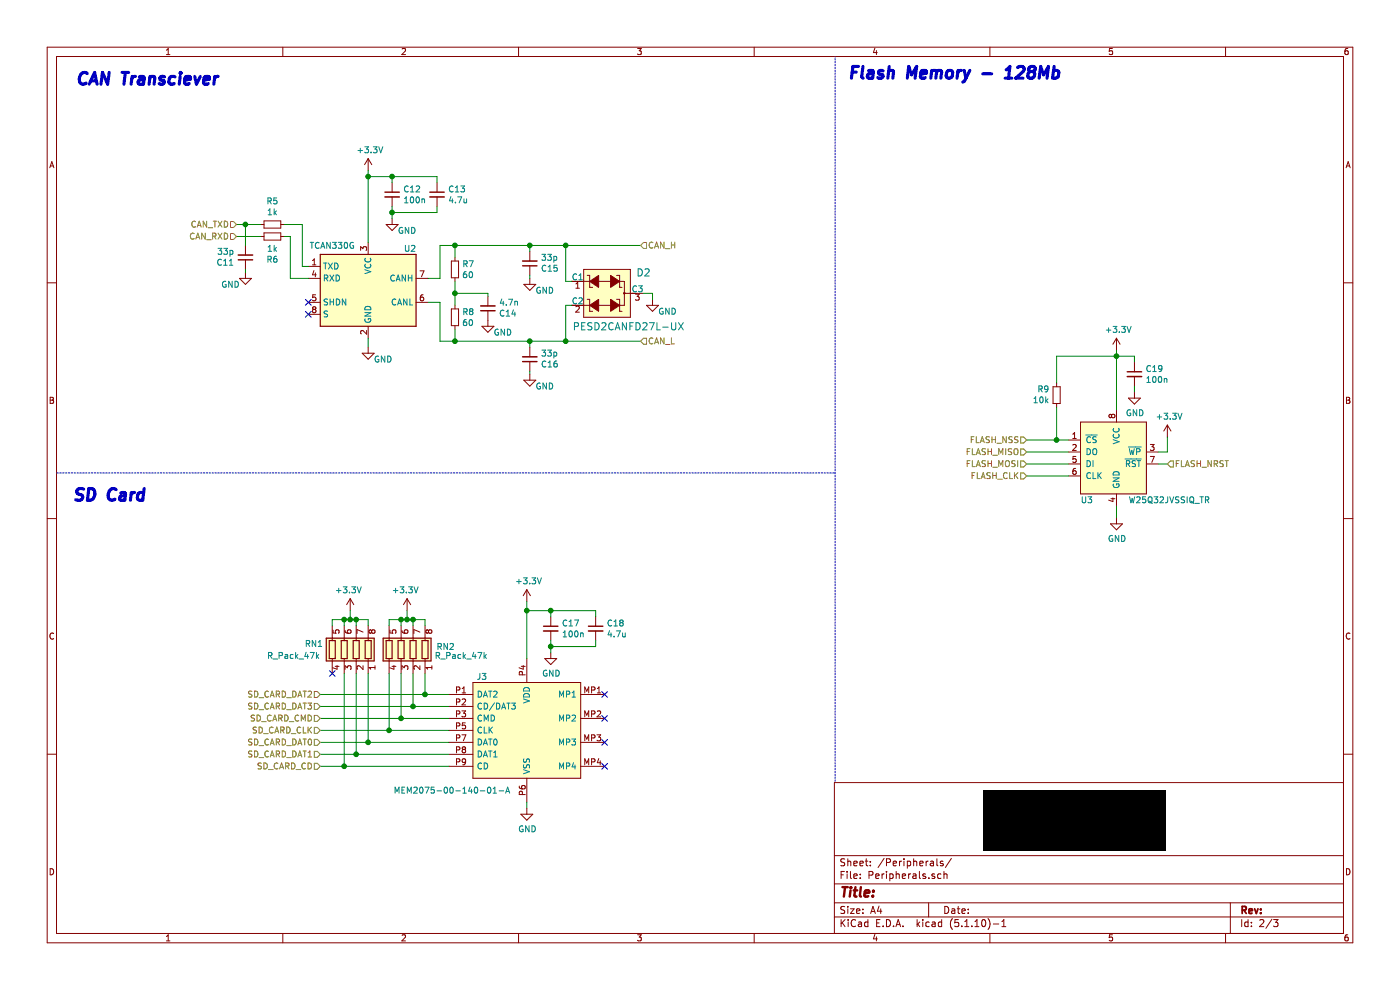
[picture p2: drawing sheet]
EESchema Schematic File Version 4
EELAYER 30 0
EELAYER END
$Descr A4 11693 8268
encoding utf-8
Sheet 2 3
Title ""
Date ""
Rev ""
Comp ""
Comment1 ""
Comment2 ""
Comment3 ""
Comment4 ""
$EndDescr
$Comp
L archive:power_+3.3V #PWR0115
U 1 1
P 4400 5025
F 0 "#PWR0115" H 4400 4875 50  0001 C CNN
F 1 "+3.3V" H 4415 5198 50  0000 C CNN
F 2 "" H 4400 5025 50  0001 C CNN
F 3 "" H 4400 5025 50  0001 C CNN
	1    4400 5025
	1    0    0    -1  
$EndComp
Wire Wire Line
	4400 5025 4400 5100
$Comp
L archive:power_GND #PWR0119
U 1 1
P 4400 6750
F 0 "#PWR0119" H 4400 6500 50  0001 C CNN
F 1 "GND" H 4405 6577 50  0000 C CNN
F 2 "" H 4400 6750 50  0001 C CNN
F 3 "" H 4400 6750 50  0001 C CNN
	1    4400 6750
	1    0    0    -1  
$EndComp
Wire Wire Line
	4400 6750 4400 6700
$Comp
L archive:Device_R_Pack04 RN2
U 1 1
P 3350 5425
F 0 "RN2" H 2900 5450 50  0000 L CNN
F 1 "R_Pack_47k" H 2625 5375 50  0000 L CNN
F 2 "SamacSys_Parts:YC164JR07220RL" V 3625 5425 50  0001 C CNN
F 3 "~" H 3350 5425 50  0001 C CNN
	1    3350 5425
	-1   0    0    -1  
$EndComp
Wire Wire Line
	3450 5175 3400 5175
Connection ~ 3450 5175
Wire Wire Line
	3450 5225 3450 5175
Connection ~ 3350 5175
Wire Wire Line
	3350 5225 3350 5175
Connection ~ 3400 5175
Wire Wire Line
	3250 5175 3250 5225
Wire Wire Line
	3400 5175 3350 5175
Wire Wire Line
	3400 5175 3400 5100
Wire Wire Line
	3550 5175 3450 5175
Wire Wire Line
	3550 5225 3550 5175
$Comp
L archive:power_+3.3V #PWR0120
U 1 1
P 3400 5100
F 0 "#PWR0120" H 3400 4950 50  0001 C CNN
F 1 "+3.3V" H 3415 5273 50  0000 C CNN
F 2 "" H 3400 5100 50  0001 C CNN
F 3 "" H 3400 5100 50  0001 C CNN
	1    3400 5100
	-1   0    0    -1  
$EndComp
$Comp
L archive:Device_R_Pack04 RN1
U 1 1
P 2875 5425
F 0 "RN1" H 3050 5475 50  0000 L CNN
F 1 "R_Pack_47k" H 3075 5375 50  0000 L CNN
F 2 "SamacSys_Parts:YC164JR07220RL" V 3150 5425 50  0001 C CNN
F 3 "~" H 2875 5425 50  0001 C CNN
	1    2875 5425
	-1   0    0    -1  
$EndComp
Wire Wire Line
	2975 5175 2925 5175
Connection ~ 2975 5175
Wire Wire Line
	2975 5225 2975 5175
Wire Wire Line
	2875 5175 2775 5175
Connection ~ 2875 5175
Wire Wire Line
	2875 5225 2875 5175
Connection ~ 2925 5175
Wire Wire Line
	2775 5175 2775 5225
Wire Wire Line
	2925 5175 2875 5175
Wire Wire Line
	2925 5175 2925 5100
Wire Wire Line
	3075 5175 2975 5175
Wire Wire Line
	3075 5225 3075 5175
$Comp
L archive:power_+3.3V #PWR0121
U 1 1
P 2925 5100
F 0 "#PWR0121" H 2925 4950 50  0001 C CNN
F 1 "+3.3V" H 2940 5273 50  0000 C CNN
F 2 "" H 2925 5100 50  0001 C CNN
F 3 "" H 2925 5100 50  0001 C CNN
	1    2925 5100
	-1   0    0    -1  
$EndComp
$Comp
L archive:Device_C_Small C17
U 1 1
P 4600 5250
F 0 "C17" H 4692 5296 50  0000 L CNN
F 1 "100n" H 4692 5205 50  0000 L CNN
F 2 "Capacitor_SMD:C_0805_2012Metric" H 4600 5250 50  0001 C CNN
F 3 "~" H 4600 5250 50  0001 C CNN
	1    4600 5250
	1    0    0    -1  
$EndComp
Wire Wire Line
	4400 5100 4600 5100
Wire Wire Line
	4600 5100 4600 5150
Connection ~ 4400 5100
$Comp
L archive:power_GND #PWR0122
U 1 1
P 4600 5450
F 0 "#PWR0122" H 4600 5200 50  0001 C CNN
F 1 "GND" H 4605 5277 50  0000 C CNN
F 2 "" H 4600 5450 50  0001 C CNN
F 3 "" H 4600 5450 50  0001 C CNN
	1    4600 5450
	1    0    0    -1  
$EndComp
Text HLabel 2675 5800 0    50   Input ~ 0
SD_CARD_DAT2
Text HLabel 2675 5900 0    50   Input ~ 0
SD_CARD_DAT3
Text HLabel 2675 6000 0    50   Input ~ 0
SD_CARD_CMD
Text HLabel 2675 6100 0    50   Input ~ 0
SD_CARD_CLK
Text HLabel 2675 6200 0    50   Input ~ 0
SD_CARD_DAT0
Text HLabel 2675 6300 0    50   Input ~ 0
SD_CARD_DAT1
Text HLabel 2675 6400 0    50   Input ~ 0
SD_CARD_CD
$Comp
L archive:dk_Memory_W25Q32JVSSIQ_TR U3
U 1 1
P 9375 3825
F 0 "U3" H 9025 3475 50  0000 L CNN
F 1 "W25Q32JVSSIQ_TR" H 9425 3475 50  0000 L CNN
F 2 "digikey-footprints:SOIC-8_W5.6mm" H 9575 4025 60  0001 L CNN
F 3 "http://www.winbond.com/resource-files/w25q32jv%20revg%2003272018%20plus.pdf" H 9575 4125 60  0001 L CNN
F 4 "W25Q32JVSSIQCT-ND" H 9575 4225 60  0001 L CNN "Digi-Key_PN"
F 5 "W25Q32JVSSIQ TR" H 9575 4325 60  0001 L CNN "MPN"
F 6 "Integrated Circuits (ICs)" H 9575 4425 60  0001 L CNN "Category"
F 7 "Memory" H 9575 4525 60  0001 L CNN "Family"
F 8 "http://www.winbond.com/resource-files/w25q32jv%20revg%2003272018%20plus.pdf" H 9575 4625 60  0001 L CNN "DK_Datasheet_Link"
F 9 "/product-detail/en/winbond-electronics/W25Q32JVSSIQ-TR/W25Q32JVSSIQCT-ND/7393546" H 9575 4725 60  0001 L CNN "DK_Detail_Page"
F 10 "IC FLASH 32M SPI 133MHZ 8SOIC" H 9575 4825 60  0001 L CNN "Description"
F 11 "Winbond Electronics" H 9575 4925 60  0001 L CNN "Manufacturer"
F 12 "Active" H 9575 5025 60  0001 L CNN "Status"
	1    9375 3825
	1    0    0    -1  
$EndComp
$Comp
L archive:power_+3.3V #PWR0123
U 1 1
P 9325 2925
F 0 "#PWR0123" H 9325 2775 50  0001 C CNN
F 1 "+3.3V" H 9340 3098 50  0000 C CNN
F 2 "" H 9325 2925 50  0001 C CNN
F 3 "" H 9325 2925 50  0001 C CNN
	1    9325 2925
	1    0    0    -1  
$EndComp
$Comp
L archive:Device_C_Small C19
U 1 1
P 9475 3125
F 0 "C19" H 9567 3171 50  0000 L CNN
F 1 "100n" H 9567 3080 50  0000 L CNN
F 2 "Capacitor_SMD:C_0805_2012Metric" H 9475 3125 50  0001 C CNN
F 3 "~" H 9475 3125 50  0001 C CNN
	1    9475 3125
	1    0    0    -1  
$EndComp
$Comp
L archive:power_GND #PWR0124
U 1 1
P 9475 3275
F 0 "#PWR0124" H 9475 3025 50  0001 C CNN
F 1 "GND" H 9480 3102 50  0000 C CNN
F 2 "" H 9475 3275 50  0001 C CNN
F 3 "" H 9475 3275 50  0001 C CNN
	1    9475 3275
	1    0    0    -1  
$EndComp
Wire Wire Line
	9475 3275 9475 3225
Wire Wire Line
	9325 2925 9325 2975
Wire Wire Line
	9325 2975 9475 2975
Wire Wire Line
	9475 2975 9475 3025
Wire Wire Line
	9325 2975 9325 3425
Connection ~ 9325 2975
$Comp
L archive:power_GND #PWR0125
U 1 1
P 9325 4325
F 0 "#PWR0125" H 9325 4075 50  0001 C CNN
F 1 "GND" H 9330 4152 50  0000 C CNN
F 2 "" H 9325 4325 50  0001 C CNN
F 3 "" H 9325 4325 50  0001 C CNN
	1    9325 4325
	1    0    0    -1  
$EndComp
Wire Wire Line
	9325 4325 9325 4225
$Comp
L archive:Device_R_Small R9
U 1 1
P 8825 3300
F 0 "R9" H 8766 3254 50  0000 R CNN
F 1 "10k" H 8766 3345 50  0000 R CNN
F 2 "Resistor_SMD:R_0805_2012Metric" H 8825 3300 50  0001 C CNN
F 3 "~" H 8825 3300 50  0001 C CNN
	1    8825 3300
	1    0    0    1   
$EndComp
Wire Wire Line
	8825 3400 8825 3675
Wire Wire Line
	8825 3675 8925 3675
Wire Wire Line
	8825 3200 8825 2975
Wire Wire Line
	8825 2975 9325 2975
Text HLabel 8575 3675 0    50   Input ~ 0
FLASH_NSS
Text HLabel 8575 3775 0    50   Input ~ 0
FLASH_MISO
Text HLabel 8575 3875 0    50   Input ~ 0
FLASH_MOSI
Text HLabel 8575 3975 0    50   Input ~ 0
FLASH_CLK
Wire Wire Line
	8575 3675 8825 3675
Connection ~ 8825 3675
Wire Wire Line
	8575 3775 8925 3775
Wire Wire Line
	8575 3875 8925 3875
Wire Wire Line
	8575 3975 8925 3975
Text HLabel 9750 3875 2    50   Input ~ 0
FLASH_NRST
Wire Wire Line
	9750 3775 9675 3775
Wire Wire Line
	9675 3875 9750 3875
$Comp
L archive:Device_C_Small C18
U 1 1
P 4975 5250
F 0 "C18" H 5067 5296 50  0000 L CNN
F 1 "4.7u" H 5067 5205 50  0000 L CNN
F 2 "Capacitor_SMD:C_0805_2012Metric" H 4975 5250 50  0001 C CNN
F 3 "~" H 4975 5250 50  0001 C CNN
	1    4975 5250
	1    0    0    -1  
$EndComp
Wire Wire Line
	4400 5100 4400 5500
$Comp
L archive:SamacSys_Parts_MEM2075-00-140-01-A J3
U 1 1
P 3750 5800
F 0 "J3" H 4025 5950 50  0000 C CNN
F 1 "MEM2075-00-140-01-A" H 3775 5000 50  0000 C CNN
F 2 "SamacSys_Parts:MEM20750014001A" H 4900 5900 50  0001 L CNN
F 3 "" H 4900 5800 50  0001 L CNN
F 4 "GCT (GLOBAL CONNECTOR TECHNOLOGY) - MEM2075-00-140-01-A - MICRO SD CARD CONN, PUSH-PUSH, 9POS, SMT" H 4900 5700 50  0001 L CNN "Description"
F 5 "1.45" H 4900 5600 50  0001 L CNN "Height"
F 6 "640-MEM20750014001A" H 4900 5500 50  0001 L CNN "Mouser Part Number"
F 7 "https://www.mouser.co.uk/ProductDetail/GCT/MEM2075-00-140-01-A?qs=KUoIvG%2F9IlZvfWpeERlq3Q%3D%3D" H 4900 5400 50  0001 L CNN "Mouser Price/Stock"
F 8 "GCT (GLOBAL CONNECTOR TECHNOLOGY)" H 4900 5300 50  0001 L CNN "Manufacturer_Name"
F 9 "MEM2075-00-140-01-A" H 4900 5200 50  0001 L CNN "Manufacturer_Part_Number"
	1    3750 5800
	1    0    0    -1  
$EndComp
Wire Wire Line
	4600 5350 4600 5400
Wire Wire Line
	4975 5150 4975 5100
Wire Wire Line
	4975 5100 4600 5100
Connection ~ 4600 5100
Wire Wire Line
	4600 5400 4975 5400
Wire Wire Line
	4975 5400 4975 5350
Connection ~ 4600 5400
Wire Wire Line
	4600 5400 4600 5450
Wire Wire Line
	3350 5175 3250 5175
$Comp
L archive:power_+3.3V #PWR0126
U 1 1
P 9750 3650
F 0 "#PWR0126" H 9750 3500 50  0001 C CNN
F 1 "+3.3V" H 9765 3823 50  0000 C CNN
F 2 "" H 9750 3650 50  0001 C CNN
F 3 "" H 9750 3650 50  0001 C CNN
	1    9750 3650
	1    0    0    -1  
$EndComp
Wire Wire Line
	9750 3650 9750 3775
$Comp
L archive:Interface_CAN_LIN_TCAN330G U2
U 1 1
P 3075 2425
F 0 "U2" H 3425 2775 50  0000 C CNN
F 1 "TCAN330G" H 2775 2800 50  0000 C CNN
F 2 "Package_SO:SOIC-8_3.9x4.9mm_P1.27mm" H 3075 1925 50  0001 C CIN
F 3 "http://www.ti.com/lit/ds/symlink/tcan337.pdf" H 3075 2425 50  0001 C CNN
	1    3075 2425
	1    0    0    -1  
$EndComp
$Comp
L archive:power_+3.3V #PWR0127
U 1 1
P 3075 1425
F 0 "#PWR0127" H 3075 1275 50  0001 C CNN
F 1 "+3.3V" H 3090 1598 50  0000 C CNN
F 2 "" H 3075 1425 50  0001 C CNN
F 3 "" H 3075 1425 50  0001 C CNN
	1    3075 1425
	1    0    0    -1  
$EndComp
$Comp
L archive:Device_C_Small C12
U 1 1
P 3275 1625
F 0 "C12" H 3367 1671 50  0000 L CNN
F 1 "100n" H 3367 1580 50  0000 L CNN
F 2 "Capacitor_SMD:C_0805_2012Metric" H 3275 1625 50  0001 C CNN
F 3 "~" H 3275 1625 50  0001 C CNN
	1    3275 1625
	1    0    0    -1  
$EndComp
Wire Wire Line
	3075 1475 3275 1475
Wire Wire Line
	3275 1475 3275 1525
$Comp
L archive:power_GND #PWR0128
U 1 1
P 3275 1825
F 0 "#PWR0128" H 3275 1575 50  0001 C CNN
F 1 "GND" H 3400 1725 50  0000 C CNN
F 2 "" H 3275 1825 50  0001 C CNN
F 3 "" H 3275 1825 50  0001 C CNN
	1    3275 1825
	1    0    0    -1  
$EndComp
$Comp
L archive:Device_C_Small C13
U 1 1
P 3650 1625
F 0 "C13" H 3742 1671 50  0000 L CNN
F 1 "4.7u" H 3742 1580 50  0000 L CNN
F 2 "Capacitor_SMD:C_0805_2012Metric" H 3650 1625 50  0001 C CNN
F 3 "~" H 3650 1625 50  0001 C CNN
	1    3650 1625
	1    0    0    -1  
$EndComp
Wire Wire Line
	3275 1725 3275 1775
Wire Wire Line
	3650 1525 3650 1475
Wire Wire Line
	3650 1475 3275 1475
Connection ~ 3275 1475
Wire Wire Line
	3275 1775 3650 1775
Wire Wire Line
	3650 1775 3650 1725
Connection ~ 3275 1775
Wire Wire Line
	3275 1775 3275 1825
Wire Wire Line
	3075 1425 3075 1475
Connection ~ 3075 1475
Wire Wire Line
	3075 1475 3075 2025
Wire Wire Line
	3075 2900 3075 2825
$Comp
L archive:power_GND #PWR0129
U 1 1
P 3075 2900
F 0 "#PWR0129" H 3075 2650 50  0001 C CNN
F 1 "GND" H 3200 2800 50  0000 C CNN
F 2 "" H 3075 2900 50  0001 C CNN
F 3 "" H 3075 2900 50  0001 C CNN
	1    3075 2900
	1    0    0    -1  
$EndComp
$Comp
L archive:Device_R_Small R5
U 1 1
P 2275 1875
F 0 "R5" V 2079 1875 50  0000 C CNN
F 1 "1k" V 2170 1875 50  0000 C CNN
F 2 "Resistor_SMD:R_0805_2012Metric" H 2275 1875 50  0001 C CNN
F 3 "~" H 2275 1875 50  0001 C CNN
	1    2275 1875
	0    1    1    0   
$EndComp
$Comp
L archive:Device_R_Small R6
U 1 1
P 2275 1975
F 0 "R6" V 2079 1975 50  0000 C CNN
F 1 "1k" V 2170 1975 50  0000 C CNN
F 2 "Resistor_SMD:R_0805_2012Metric" H 2275 1975 50  0001 C CNN
F 3 "~" H 2275 1975 50  0001 C CNN
	1    2275 1975
	0    1    -1   0   
$EndComp
Text HLabel 1975 1875 0    50   Input ~ 0
CAN_TXD
Text HLabel 1975 1975 0    50   Input ~ 0
CAN_RXD
$Comp
L archive:Device_C_Small C11
U 1 1
P 2050 2150
F 0 "C11" H 2142 2196 50  0000 L CNN
F 1 "33p" H 2142 2105 50  0000 L CNN
F 2 "Capacitor_SMD:C_0805_2012Metric" H 2050 2150 50  0001 C CNN
F 3 "~" H 2050 2150 50  0001 C CNN
	1    2050 2150
	-1   0    0    1   
$EndComp
$Comp
L archive:power_GND #PWR0130
U 1 1
P 2050 2275
F 0 "#PWR0130" H 2050 2025 50  0001 C CNN
F 1 "GND" H 2175 2175 50  0000 C CNN
F 2 "" H 2050 2275 50  0001 C CNN
F 3 "" H 2050 2275 50  0001 C CNN
	1    2050 2275
	-1   0    0    -1  
$EndComp
Wire Wire Line
	2050 2275 2050 2250
Wire Wire Line
	1975 1875 2050 1875
Wire Wire Line
	1975 1975 2175 1975
Wire Wire Line
	2050 2050 2050 1875
Connection ~ 2050 1875
Wire Wire Line
	2050 1875 2175 1875
Wire Wire Line
	2375 1875 2525 1875
Wire Wire Line
	2525 1875 2525 2225
Wire Wire Line
	2525 2225 2575 2225
Wire Wire Line
	2425 1975 2375 1975
Wire Wire Line
	2425 2325 2575 2325
Wire Wire Line
	2425 1975 2425 2325
NoConn ~ 2575 2525
NoConn ~ 2575 2625
Text HLabel 5350 2050 2    50   Input ~ 0
CAN_H
$Comp
L archive:Device_R_Small R7
U 1 1
P 3800 2250
F 0 "R7" H 3741 2296 50  0000 R CNN
F 1 "60" H 3741 2205 50  0000 R CNN
F 2 "Resistor_SMD:R_0805_2012Metric" H 3800 2250 50  0001 C CNN
F 3 "~" H 3800 2250 50  0001 C CNN
	1    3800 2250
	-1   0    0    -1  
$EndComp
$Comp
L archive:Device_R_Small R8
U 1 1
P 3800 2650
F 0 "R8" H 3741 2696 50  0000 R CNN
F 1 "60" H 3741 2605 50  0000 R CNN
F 2 "Resistor_SMD:R_0805_2012Metric" H 3800 2650 50  0001 C CNN
F 3 "~" H 3800 2650 50  0001 C CNN
	1    3800 2650
	-1   0    0    -1  
$EndComp
Wire Wire Line
	3800 2150 3800 2050
Connection ~ 3800 2050
Wire Wire Line
	3800 2750 3800 2850
Connection ~ 3800 2850
Wire Wire Line
	3800 2850 4425 2850
Wire Wire Line
	3800 2350 3800 2450
Connection ~ 3800 2450
Wire Wire Line
	3800 2450 3800 2550
$Comp
L archive:Device_C_Small C16
U 1 1
P 4425 3000
F 0 "C16" H 4517 3046 50  0000 L CNN
F 1 "33p" H 4517 2955 50  0000 L CNN
F 2 "Capacitor_SMD:C_0805_2012Metric" H 4425 3000 50  0001 C CNN
F 3 "~" H 4425 3000 50  0001 C CNN
	1    4425 3000
	1    0    0    1   
$EndComp
$Comp
L archive:power_GND #PWR0131
U 1 1
P 4425 3125
F 0 "#PWR0131" H 4425 2875 50  0001 C CNN
F 1 "GND" H 4550 3025 50  0000 C CNN
F 2 "" H 4425 3125 50  0001 C CNN
F 3 "" H 4425 3125 50  0001 C CNN
	1    4425 3125
	1    0    0    -1  
$EndComp
Wire Wire Line
	4425 3125 4425 3100
Wire Wire Line
	4425 2900 4425 2850
Connection ~ 4425 2850
Wire Wire Line
	4075 2450 3800 2450
$Comp
L archive:power_GND #PWR0132
U 1 1
P 4075 2675
F 0 "#PWR0132" H 4075 2425 50  0001 C CNN
F 1 "GND" H 4200 2575 50  0000 C CNN
F 2 "" H 4075 2675 50  0001 C CNN
F 3 "" H 4075 2675 50  0001 C CNN
	1    4075 2675
	1    0    0    -1  
$EndComp
$Comp
L archive:Device_C_Small C14
U 1 1
P 4075 2575
F 0 "C14" H 4167 2621 50  0000 L CNN
F 1 "4.7n" H 4167 2530 50  0000 L CNN
F 2 "Capacitor_SMD:C_0805_2012Metric" H 4075 2575 50  0001 C CNN
F 3 "~" H 4075 2575 50  0001 C CNN
	1    4075 2575
	1    0    0    1   
$EndComp
Wire Wire Line
	4075 2475 4075 2450
Wire Wire Line
	3675 2050 3800 2050
Wire Wire Line
	3675 2850 3800 2850
Wire Wire Line
	4425 2850 4725 2850
Text HLabel 5350 2850 2    50   Input ~ 0
CAN_L
$Comp
L archive:power_GND #PWR0133
U 1 1
P 4425 2325
F 0 "#PWR0133" H 4425 2075 50  0001 C CNN
F 1 "GND" H 4550 2225 50  0000 C CNN
F 2 "" H 4425 2325 50  0001 C CNN
F 3 "" H 4425 2325 50  0001 C CNN
	1    4425 2325
	1    0    0    -1  
$EndComp
Wire Wire Line
	4425 2325 4425 2300
$Comp
L archive:Device_C_Small C15
U 1 1
P 4425 2200
F 0 "C15" H 4517 2246 50  0000 L CNN
F 1 "33p" H 4517 2155 50  0000 L CNN
F 2 "Capacitor_SMD:C_0805_2012Metric" H 4425 2200 50  0001 C CNN
F 3 "~" H 4425 2200 50  0001 C CNN
	1    4425 2200
	1    0    0    1   
$EndComp
Wire Wire Line
	4425 2050 4725 2050
Connection ~ 4425 2050
Wire Wire Line
	4425 2100 4425 2050
Wire Wire Line
	3800 2050 4425 2050
$Comp
L archive:dk_TVS-Diodes_PESD2CAN_215 D2
U 1 1
P 5075 2450
F 0 "D2" H 5375 2625 60  0000 C CNN
F 1 "PESD2CANFD27L-UX" H 5250 2175 60  0000 C CNN
F 2 "digikey-footprints:SOT-23-3" H 5275 2650 60  0001 L CNN
F 3 "https://assets.nexperia.com/documents/data-sheet/PESD2CAN.pdf" H 5275 2750 60  0001 L CNN
F 4 "1727-3891-1-ND" H 5275 2850 60  0001 L CNN "Digi-Key_PN"
F 5 "PESD2CAN,215" H 5275 2950 60  0001 L CNN "MPN"
F 6 "Circuit Protection" H 5275 3050 60  0001 L CNN "Category"
F 7 "TVS - Diodes" H 5275 3150 60  0001 L CNN "Family"
F 8 "https://assets.nexperia.com/documents/data-sheet/PESD2CAN.pdf" H 5275 3250 60  0001 L CNN "DK_Datasheet_Link"
F 9 "/product-detail/en/nexperia-usa-inc/PESD2CAN,215/1727-3891-1-ND/1589996" H 5275 3350 60  0001 L CNN "DK_Detail_Page"
F 10 "TVS DIODE 24V 41V SOT23" H 5275 3450 60  0001 L CNN "Description"
F 11 "Nexperia USA Inc." H 5275 3550 60  0001 L CNN "Manufacturer"
F 12 "Active" H 5275 3650 60  0001 L CNN "Status"
	1    5075 2450
	1    0    0    -1  
$EndComp
Wire Wire Line
	4775 2350 4725 2350
Wire Wire Line
	4725 2350 4725 2050
Connection ~ 4725 2050
Wire Wire Line
	4725 2050 5350 2050
Wire Wire Line
	4775 2550 4725 2550
Wire Wire Line
	4725 2550 4725 2850
Connection ~ 4725 2850
Wire Wire Line
	4725 2850 5350 2850
$Comp
L archive:power_GND #PWR0134
U 1 1
P 5450 2500
F 0 "#PWR0134" H 5450 2250 50  0001 C CNN
F 1 "GND" H 5575 2400 50  0000 C CNN
F 2 "" H 5450 2500 50  0001 C CNN
F 3 "" H 5450 2500 50  0001 C CNN
	1    5450 2500
	1    0    0    -1  
$EndComp
Wire Wire Line
	5450 2500 5450 2450
Wire Wire Line
	5450 2450 5375 2450
Wire Wire Line
	3575 2325 3675 2325
Wire Wire Line
	3675 2325 3675 2050
Wire Wire Line
	3575 2525 3675 2525
Wire Wire Line
	3675 2525 3675 2850
Wire Notes Line
	6975 6525 6975 475 
Text Notes 625  725  0    98   Italic 20
CAN Transciever\n
Text Notes 600  4200 0    98   Italic 20
SD Card
Text Notes 7075 675  0    98   Italic 20
Flash Memory - 128Mb
Wire Wire Line
	2675 6100 3250 6100
Wire Wire Line
	2675 6000 3350 6000
Wire Wire Line
	2675 5900 3450 5900
Wire Wire Line
	2675 5800 3550 5800
Wire Wire Line
	3550 5625 3550 5800
Connection ~ 3550 5800
Wire Wire Line
	3550 5800 3750 5800
Wire Wire Line
	3450 5625 3450 5900
Connection ~ 3450 5900
Wire Wire Line
	3450 5900 3750 5900
Wire Wire Line
	3350 5625 3350 6000
Connection ~ 3350 6000
Wire Wire Line
	3350 6000 3750 6000
Wire Wire Line
	3250 5625 3250 6100
Connection ~ 3250 6100
Wire Wire Line
	3250 6100 3750 6100
Wire Wire Line
	2675 6200 3075 6200
Wire Wire Line
	2675 6300 2975 6300
Wire Wire Line
	2675 6400 2875 6400
Wire Wire Line
	3075 5625 3075 6200
Connection ~ 3075 6200
Wire Wire Line
	3075 6200 3750 6200
Wire Wire Line
	2975 5625 2975 6300
Connection ~ 2975 6300
Wire Wire Line
	2975 6300 3750 6300
Wire Wire Line
	2875 5625 2875 6400
Connection ~ 2875 6400
Wire Wire Line
	2875 6400 3750 6400
NoConn ~ 2775 5625
NoConn ~ 5050 5800
NoConn ~ 5050 6000
NoConn ~ 5050 6200
NoConn ~ 5050 6400
Wire Notes Line
	475  3950 6975 3950
$EndSCHEMATC
